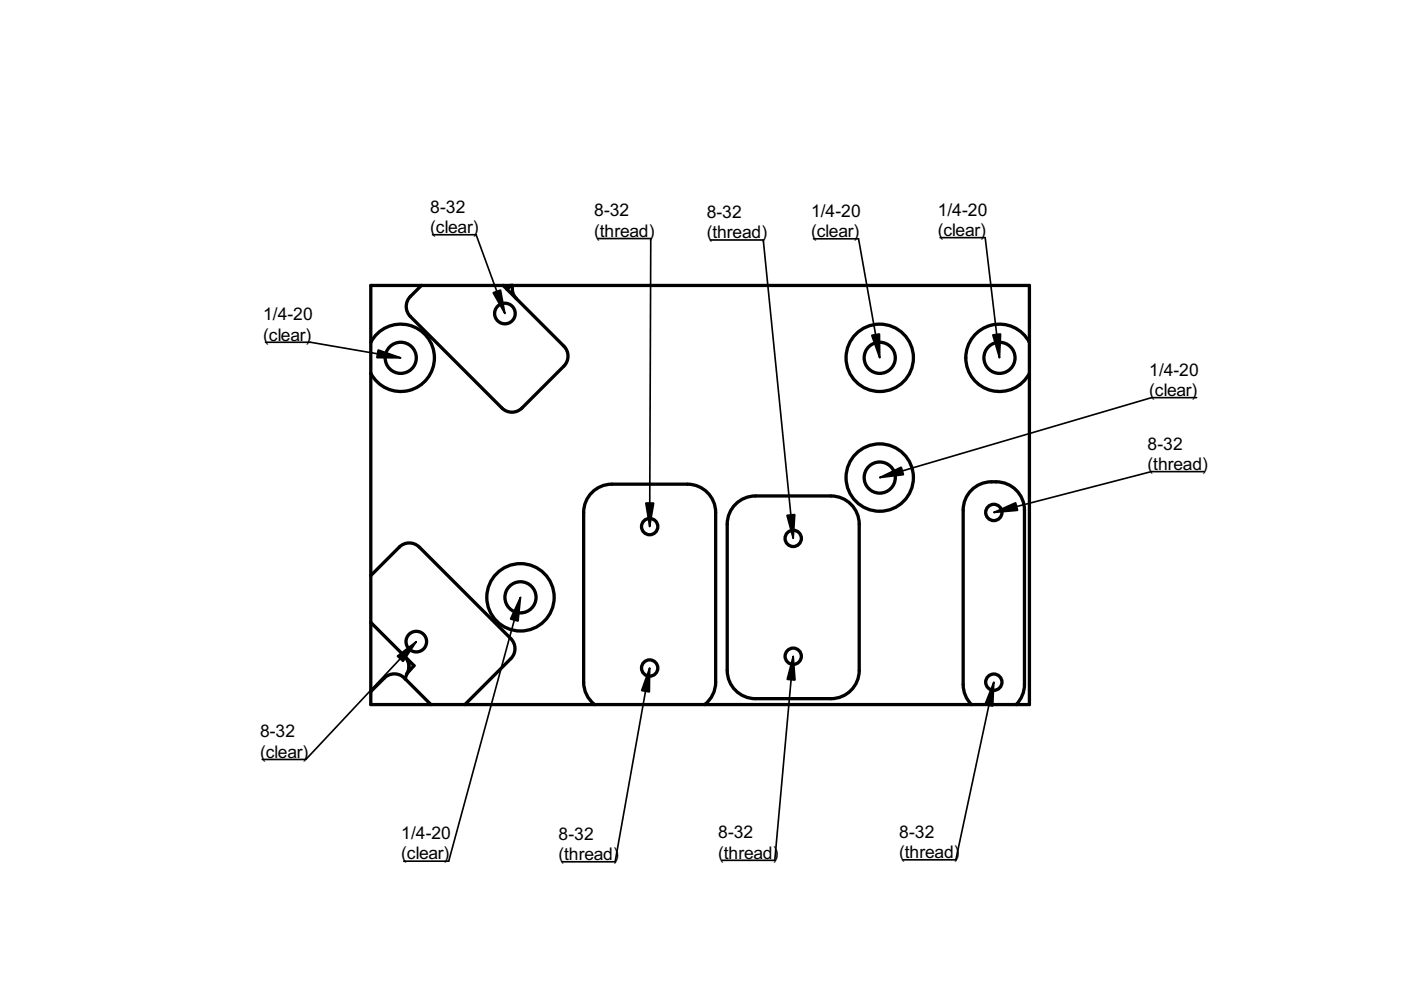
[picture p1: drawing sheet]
<svg xmlns="http://www.w3.org/2000/svg" width="297mm" height="210mm" viewBox="0 0 297 210" stroke-linecap="round" stroke-linejoin="round" font-family="sans-serif">
<g fill="none" stroke="#000" stroke-width=".7">
<path d="M78.6 72.6a7.1 7.1 0 0 1 10.9-2.3 7.1 7.1 0 0 1 0 11.1 7.1 7.1 0 0 1-10.9-2.3M78.6 60.5h139.7v88.9h-139.7zM89.3 60.5l-2.3 2.4a3 3 0 0 0 0 4.2l19.4 19.4a3 3 0 0 0 4.3 0l8.8-8.9a3 3 0 0 0 0-4.2l-10-10.1M106.7 60.5l2.8 2.8M108.3 60.5l-.8 .9M108.7 60.5a3 3 0 0 0 .8 2.8M218.3 72.6a7.1 7.1 0 0 0-10.9-2.3 7.1 7.1 0 0 0 0 11.1 7.1 7.1 0 0 0 10.9-2.3M155.9 106.9a6 6 0 0 1 4.3-1.7h16a6 6 0 0 1 6 6v30.9a6 6 0 0 1-6 6h-16a6 6 0 0 1-6-6v-30.9a6 6 0 0 1 1.7-4.3zM78.6 122l6.1-6a3 3 0 0 1 4.2 0l19.4 19.4a3 3 0 0 1 0 4.2l-9.7 9.8M78.6 132l9.2 9.1-1.5 1.7M78.6 146.6l2.9-2.8a3 3 0 0 1 4.2 0l5.7 5.6M86.3 142.8l-.3 1.2"/>
<path d="M86.6 140.7l-.3-.8-.5-.7a3 3 0 0 1 .5 3.6M86.7 140.9l-.1 1.2M126.1 149.4a6 6 0 0 1-2.4-4.8v-35.9a6 6 0 0 1 6-6h16a6 6 0 0 1 6 6v35.9a6 6 0 0 1-2.3 4.8M206 149.4l-1.2-1.7-.4-1.2-.2-1.4v-36.9a6.1 6.1 0 0 1 7-6 6 6 0 0 1 6 6v36.9l-.1 1.4-.5 1.2-1.2 1.7"/>
<circle cx="85" cy="75.9" r="3.3"/>
<circle cx="107.1" cy="66.5" r="2.18"/>
<circle cx="186.5" cy="75.9" r="7.1"/>
<circle cx="186.5" cy="75.9" r="3.3"/>
<circle cx="211.9" cy="75.9" r="3.3"/>
<circle cx="137.7" cy="111.7" r="1.73"/>
<circle cx="168.2" cy="114.2" r="1.73"/>
<circle cx="186.5" cy="101.3" r="7.1"/>
<circle cx="186.5" cy="101.3" r="3.3"/>
<circle cx="210.7" cy="108.7" r="1.73"/>
<circle cx="88.3" cy="136" r="2.18"/>
<circle cx="110.4" cy="126.6" r="7.1"/>
<circle cx="110.4" cy="126.6" r="3.3"/>
<circle cx="168.2" cy="139.1" r="1.73"/>
<circle cx="137.7" cy="141.6" r="1.73"/>
<circle cx="210.7" cy="144.6" r="1.73"/>
</g>
<path d="M148.4 105h.1" fill="none" stroke="#000" stroke-width=".21"/>
<path d="M182 50.6l4.5 25.3" fill="none" stroke="#000" stroke-width=".35"/>
<path d="M184.8 71.1l1.7-.3v5.1z" fill="#000" stroke="#000" stroke-width=".35"/>
<path d="M172.5 50.6h9.5z" fill="#fff" stroke="#000" stroke-width=".35"/>
<path d="M148.4 105h.1" fill="none" stroke="#000" stroke-width=".21"/>
<path d="M244.2 84.3l-57.7 17" fill="none" stroke="#000" stroke-width=".35"/>
<path d="M186.5 101.3l4.6-2.3 .4 1.6z" fill="#000" stroke="#000" stroke-width=".35"/>
<path d="M244.2 84.3h9.5z" fill="#fff" stroke="#000" stroke-width=".35"/>
<path d="M148.4 105h.1" fill="none" stroke="#000" stroke-width=".21"/>
<path d="M161.8 50.9l6.4 63.3" fill="none" stroke="#000" stroke-width=".35"/>
<path d="M166.8 109.3l1.7-.2-.3 5.1z" fill="#000" stroke="#000" stroke-width=".35"/>
<path d="M150.6 50.9h11.2z" fill="#fff" stroke="#000" stroke-width=".35"/>
<path d="M148.4 105h.1" fill="none" stroke="#000" stroke-width=".21"/>
<path d="M168.2 139.1l-3.9 43.3" fill="none" stroke="#000" stroke-width=".35"/>
<path d="M168.2 139.1l.4 5.1-1.7-.2z" fill="#000" stroke="#000" stroke-width=".35"/>
<path d="M153.1 182.4h11.2z" fill="#fff" stroke="#000" stroke-width=".35"/>
<path d="M148.4 105h.1" fill="none" stroke="#000" stroke-width=".21"/>
<path d="M110.4 126.6l-15.3 56" fill="none" stroke="#000" stroke-width=".35"/>
<path d="M110.4 126.6l-.6 5.1-1.6-.5z" fill="#000" stroke="#000" stroke-width=".35"/>
<path d="M85.6 182.6h9.5z" fill="#fff" stroke="#000" stroke-width=".35"/>
<path d="M148.4 105h.1" fill="none" stroke="#000" stroke-width=".21"/>
<path d="M65.8 72.6l19.2 3.3" fill="none" stroke="#000" stroke-width=".35"/>
<path d="M80.2 74.2l4.8 1.7-5.1-.1z" fill="#000" stroke="#000" stroke-width=".35"/>
<path d="M56.3 72.6h9.5z" fill="#fff" stroke="#000" stroke-width=".35"/>
<path d="M148.4 105h.1" fill="none" stroke="#000" stroke-width=".21"/>
<path d="M137.7 141.6l-7.3 41.1" fill="none" stroke="#000" stroke-width=".35"/>
<path d="M137.7 141.6v5.1l-1.7-.3z" fill="#000" stroke="#000" stroke-width=".35"/>
<path d="M119.2 182.7h11.2z" fill="#fff" stroke="#000" stroke-width=".35"/>
<path d="M148.4 105h.1" fill="none" stroke="#000" stroke-width=".21"/>
<path d="M138 50.6l-.3 61.1" fill="none" stroke="#000" stroke-width=".35"/>
<path d="M136.9 106.7h1.7l-.9 5z" fill="#000" stroke="#000" stroke-width=".35"/>
<path d="M126.8 50.6h11.2z" fill="#fff" stroke="#000" stroke-width=".35"/>
<path d="M148.4 105h.1" fill="none" stroke="#000" stroke-width=".21"/>
<path d="M210.7 144.6l-8 37.7" fill="none" stroke="#000" stroke-width=".35"/>
<path d="M210.7 144.6l-.2 5.1-1.7-.3z" fill="#000" stroke="#000" stroke-width=".35"/>
<path d="M191.5 182.3h11.2z" fill="#fff" stroke="#000" stroke-width=".35"/>
<path d="M148.4 105h.1" fill="none" stroke="#000" stroke-width=".21"/>
<path d="M244.1 100l-33.4 8.7" fill="none" stroke="#000" stroke-width=".35"/>
<path d="M210.7 108.7l4.6-2.1 .5 1.6z" fill="#000" stroke="#000" stroke-width=".35"/>
<path d="M244.1 100h11.2z" fill="#fff" stroke="#000" stroke-width=".35"/>
<path d="M148.4 105h.1" fill="none" stroke="#000" stroke-width=".21"/>
<path d="M208.9 50.4l3 25.5" fill="none" stroke="#000" stroke-width=".35"/>
<path d="M210.5 71l1.6-.2-.2 5.1z" fill="#000" stroke="#000" stroke-width=".35"/>
<path d="M199.3 50.4h9.6z" fill="#fff" stroke="#000" stroke-width=".35"/>
<path d="M148.4 105h.1" fill="none" stroke="#000" stroke-width=".21"/>
<path d="M88.3 136l-23.4 25" fill="none" stroke="#000" stroke-width=".35"/>
<path d="M84.2 139.1l4.1-3.1-2.8 4.3z" fill="#000" stroke="#000" stroke-width=".35"/>
<path d="M55.6 161h9.3z" fill="#fff" stroke="#000" stroke-width=".35"/>
<path d="M148.4 105h.1" fill="none" stroke="#000" stroke-width=".21"/>
<path d="M100.9 49.8l6.2 16.7" fill="none" stroke="#000" stroke-width=".35"/>
<path d="M104.6 62.1l1.5-.6 1 5z" fill="#000" stroke="#000" stroke-width=".35"/>
<path d="M91.7 49.8h9.2z" fill="#fff" stroke="#000" stroke-width=".35"/>
<g font-size="3.7">
<text x="91.2" y="45.1">8-32</text>
<text x="126" y="45.9">8-32</text>
<text x="149.8" y="46.2">8-32</text>
<text x="172" y="46">1/4-20</text>
<text x="198.8" y="45.7">1/4-20</text>
<text x="91.2" y="49.4">(clear)</text>
<text x="126" y="50.2">(thread)</text>
<text x="149.8" y="50.5">(thread)</text>
<text x="172" y="50.3">(clear)</text>
<text x="198.8" y="50">(clear)</text>
<text x="55.8" y="67.9">1/4-20</text>
<text x="55.8" y="72.2">(clear)</text>
<text x="243.6" y="79.6">1/4-20</text>
<text x="243.6" y="83.9">(clear)</text>
<text x="243.3" y="95.3">8-32</text>
<text x="243.3" y="99.6">(thread)</text>
<text x="55.1" y="156.3">8-32</text>
<text x="55.1" y="160.6">(clear)</text>
<text x="85.1" y="177.9">1/4-20</text>
<text x="118.4" y="178">8-32</text>
<text x="152.3" y="177.7">8-32</text>
<text x="190.7" y="177.6">8-32</text>
<text x="85.1" y="182.2">(clear)</text>
<text x="118.4" y="182.3">(thread)</text>
<text x="152.3" y="182">(thread)</text>
<text x="190.7" y="181.9">(thread)</text>
</g>
</svg>
